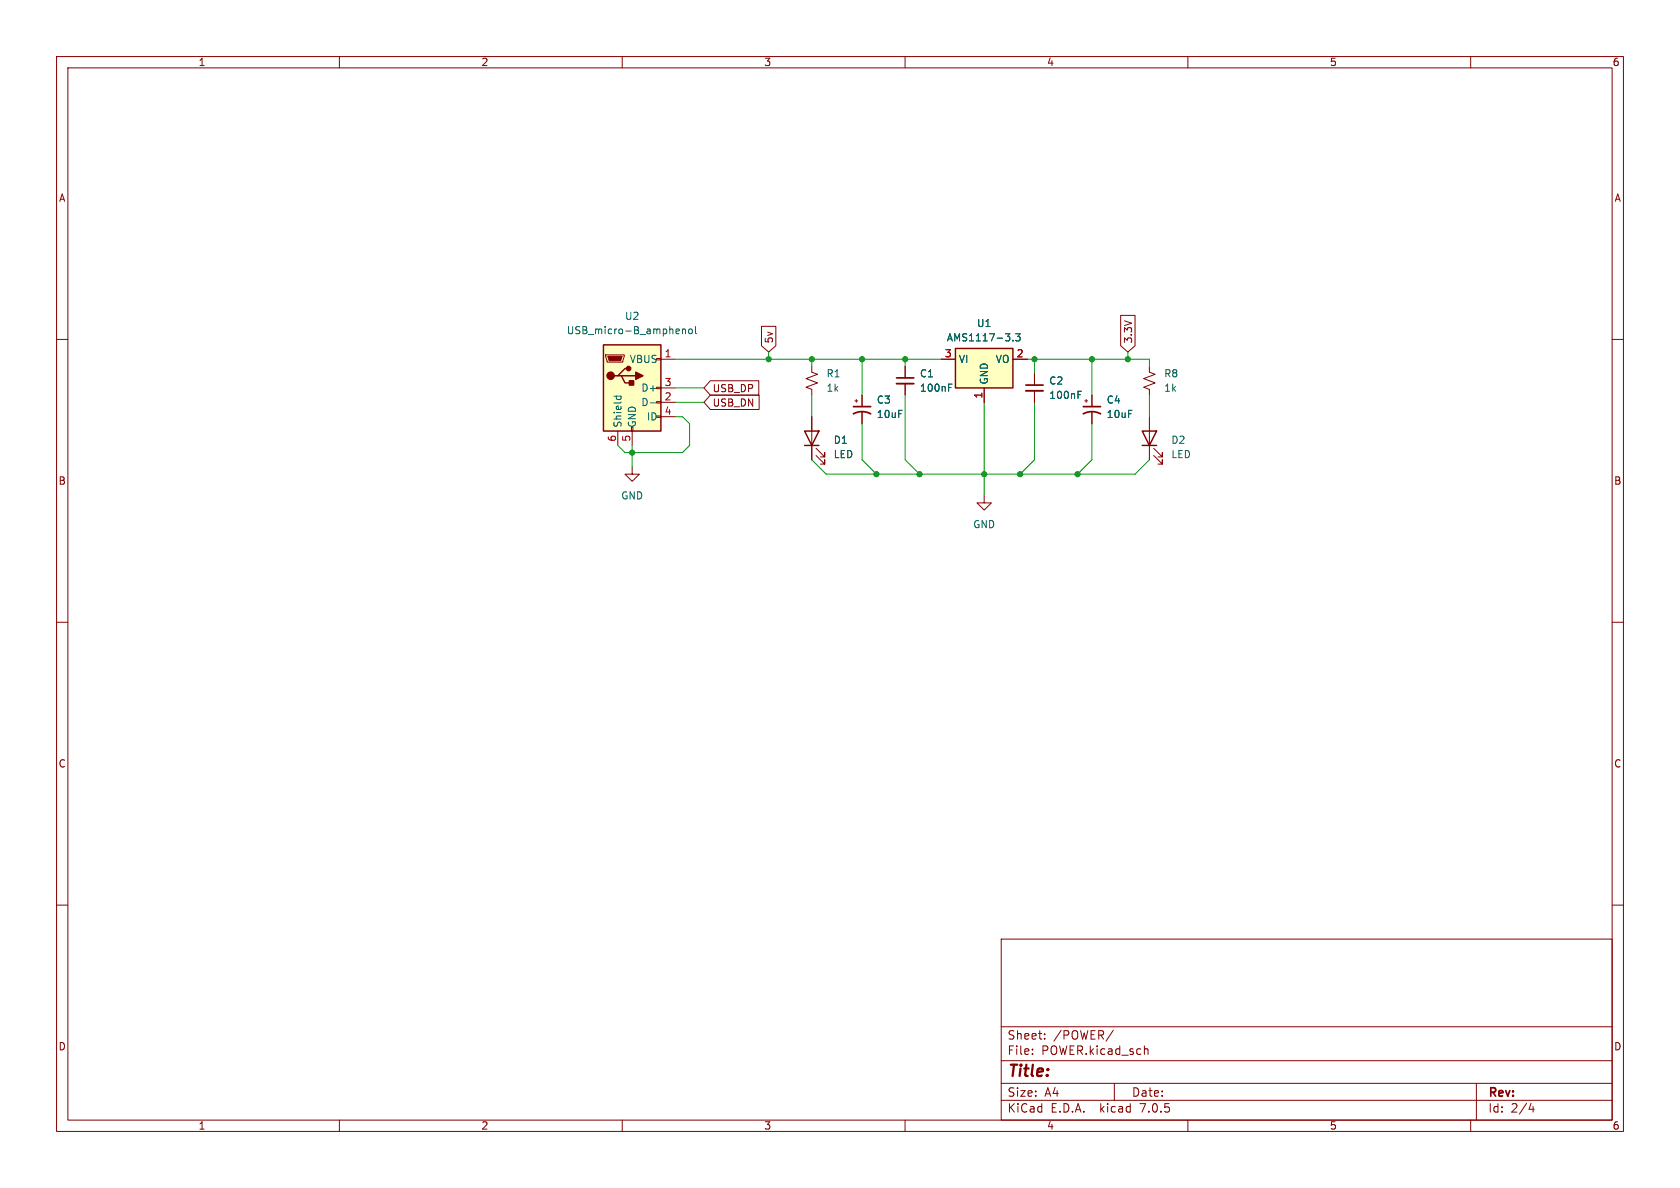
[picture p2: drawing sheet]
<svg xmlns="http://www.w3.org/2000/svg" width="297mm" height="210mm" viewBox="0 0 297 210" stroke-linecap="round" stroke-linejoin="round" font-family="sans-serif">
<g fill="none" stroke="#840000" stroke-width=".18">
<path d="M10 10h277v190h-277zM12 12h273v186h-273zM60 10v2M110 10v2M160 10v2M210 10v2M260 10v2M10 60h2M134.6 57.7h2.6v3.4l-1.3 1.1-1.3-1.1zM198.1 55.8h2.6v5.3l-1.3 1.1-1.3-1.1zM285 60h2M107.1 62.7h3.3v.3l-.3 1h-2.8z"/>
<path d="M109.2 76.2v2.5M111.8 76.2v2.5M116.1 73.5h.7v.3h-.7zM116.1 71h.7v.2h-.7zM116.1 68.5h.7v.2h-.7zM116.1 63.4h.7v.2h-.7zM116.8 63.5h2.6M116.8 71.1h2.6M116.8 68.6h2.6M116.8 73.7h2.6M125.6 69.8h8.6v2.6h-8.6l-1.1-1.3zM125.6 67.3h8.5v2.6h-8.5l-1.1-1.3z"/>
<path d="M143.5 64.8v1l1 .4-2 .7 2 .8-2 .8 1 .3v1.1M143.5 73.7v7.6M144.3 79.2l1.5 1.6v-.8v.8h-.8M151.1 70.9h.5M151.4 70.6v.5M152.4 69.9v2M152.4 72.9v2M160 64.8v2M160 67.8v2.1M166.4 63.5h2.5M174 68.6v2.5M179.1 63.5h2.5"/>
<path d="M182.9 66v2.1M182.9 69.1v2M191.8 70.9h.5M192 70.6v.5M193 69.9v2M193 72.9v2M203.2 64.8v1l1 .4-2 .7 2 .8-2 .8 1 .3v1.1M203.2 73.7v7.6M204 79.2l1.5 1.6v-.8v.8h-.8M111.8 82.6v1.2h1.2l-1.2 1.3-1.3-1.3h1.3M144.3 80.5l1.5 1.5v-.7v.7h-.8M174 87.6v1.3h1.3l-1.3 1.3-1.3-1.3h1.3"/>
<path d="M204 80.5l1.5 1.5v-.7v.7h-.8M10 110h2M285 110h2M10 160h2M285 160h2M177 166h108v32h-108zM60 198v2M110 198v2M160 198v2M177 194.5h108M177 191.5h108M177 187.5h108"/>
<path d="M177 181.5h108M182.5 186.3v.1M182.5 185.5v.1M184.7 183.6v.1M184.7 182.8v.1M196.8 182.1l-1.3 2M197 191.5v3M202.3 185.5l.2-.1 .4 .1 .1 .9M210 198v2M260 198v2M261 191.5v6.5M270.7 195l-.4 1.1h.9"/>
<path d="M271 195.6v1"/>
</g>
<path d="M150.9 73.2a3.2 3.2 0 0 1 3 0M150.9 71.9h3M158.5 66.8h3M181.4 68.1h3M191.5 73.2a3.2 3.2 0 0 1 3.1 0M191.5 71.9h3.1" fill="none" stroke="#840000" stroke-width=".3"/>
<path d="M106.7 61h10.1v15.2h-10.1zM109.2 66.4h.7l.6 1.3h1.3M109.9 66.4h2.5M111.1 65.2h-.6l-1.3 1.2h-.6M142.2 76.2h2.6l-1.3 2.5zM142.2 78.7h2.6M168.9 61.6h10.2v7h-10.2zM201.9 76.2h2.6l-1.3 2.5zM201.9 78.7h2.6" fill="none" stroke="#840000" stroke-width=".25"/>
<g fill="#ffffc2" stroke="#ffffc2" stroke-width=".18">
<path d="M106.7 61h10.1v15.2h-10.1z"/>
<path d="M168.9 61.6h10.2v7h-10.2z"/>
</g>
<g fill="#840000" stroke="#840000" stroke-width=".25">
<path d="M112.4 65.8l1.3 .6-1.3 .7z"/>
<path d="M111.3 67.3h.7v.8h-.7z"/>
<circle cx="107.9" cy="66.4" r=".63"/>
<circle cx="111.1" cy="65.2" r=".38"/>
</g>
<path d="M107.4 63h2.6l-.3 .8h-2z" fill="#840000" stroke="#840000" stroke-width=".18"/>
<path d="M120.6 58.2v.8M120.6 58.3l.2-.1h.3l.1 .8M121.8 58.3l.2-.1 .3 .1 .1 .5-.1 .1-.3 .1-.2-.1zM122.9 57.7v1.1l.2 .2M179.6 59h.7l-.4 .5 .4 .1v.5l-.2 .2-.5-.2M108.5 70h1.3M109 70v.4M109.7 70l.1 .4M115 71.2h.9M167.7 67.9h.6M179.1 60.1v.2M190.6 69.2h.6" fill="none" stroke="#006464" stroke-width=".18"/>
<path d="M158.5 67.8h3M181.4 69.1h3" fill="none" stroke="#840000" stroke-width=".33"/>
<g fill="none" stroke="#009600" stroke-width=".18">
<path d="M111.8 78.7v3.9M119.4 68.6h5.1M119.4 63.5h47M119.4 73.7h1.2l1.3 1.2v3.8l-1.3 1.3h-10.1l-1.3-1.3M119.4 71.1h5.1M135.9 62.2v1.3M143.5 63.5v1.3M143.5 69.9v3.8M152.4 63.5v6.4M152.4 74.9v6.4l2.5 2.5M160 69.9v11.4l2.6 2.5M160 63.5v1.3"/>
<path d="M174 71.1v16.5M181.6 63.5h21.6v1.3M182.9 63.5v2.5M182.9 71.1v10.2l-2.6 2.5M193 63.5v6.4M193 74.9v6.4l-2.5 2.5M199.4 62.2v1.3M203.2 69.9v3.8M143.5 81.3l2.5 2.5h54.7l2.5-2.5"/>
</g>
<g fill="#009600" stroke="#009600" stroke-width=".18">
<circle cx="154.9" cy="83.8" r=".46"/>
<circle cx="135.9" cy="63.5" r=".46"/>
<circle cx="152.4" cy="63.5" r=".46"/>
<circle cx="111.8" cy="80" r=".46"/>
<circle cx="143.5" cy="63.5" r=".46"/>
<circle cx="162.6" cy="83.8" r=".46"/>
<circle cx="182.9" cy="63.5" r=".46"/>
<circle cx="190.5" cy="83.8" r=".46"/>
<circle cx="174" cy="83.8" r=".46"/>
<circle cx="180.3" cy="83.8" r=".46"/>
<circle cx="193" cy="63.5" r=".46"/>
<circle cx="199.4" cy="63.5" r=".46"/>
<circle cx="160" cy="63.5" r=".46"/>
</g>
<text font-size="2.8" fill="#840000" x="178" y="190.8">Title:</text>
<g font-size="2.1" fill="#840000">
<text x="178" y="183.9">Sheet:</text>
<text x="186.2" y="183.9">/POWER/</text>
<text x="178" y="186.6">File:</text>
<text x="184" y="186.6">POWER.kicad_sch</text>
<text x="178" y="196.8">KiCad</text>
<text x="178" y="194">Size:</text>
<text x="184.6" y="194">A4</text>
<text x="185.7" y="196.8">E.D.A.</text>
<text x="194.4" y="196.8">kicad</text>
<text x="200" y="194">Date:</text>
<text x="201.5" y="196.8">7.0.5</text>
<text x="263" y="194.2">Rev:</text>
<text x="263" y="196.8">Id:</text>
<text x="267" y="196.8">2/4</text>
</g>
<g font-size="1.8" fill="#840000">
<text x="35" y="11.8">1</text>
<text x="85" y="11.8">2</text>
<text x="135" y="11.8">3</text>
<text x="185" y="11.8">4</text>
<text x="235" y="11.8">5</text>
<text x="285" y="11.8">6</text>
<text x="10.4" y="35.8">A</text>
<text x="285.4" y="35.8">A</text>
<text x="136.8" y="60.8" transform="rotate(-90 136.8 60.8)">5v</text>
<text x="200.3" y="60.8" transform="rotate(-90 200.3 60.8)">3.3V</text>
<text x="125.9" y="69.5">USB_DP</text>
<text x="125.9" y="72">USB_DN</text>
<text x="10.3" y="85.8">B</text>
<text x="285.3" y="85.8">B</text>
<text x="10.3" y="135.8">C</text>
<text x="285.3" y="135.8">C</text>
<text x="10.3" y="185.8">D</text>
<text x="285.3" y="185.8">D</text>
<text x="35" y="199.8">1</text>
<text x="85" y="199.8">2</text>
<text x="135" y="199.8">3</text>
<text x="185" y="199.8">4</text>
<text x="235" y="199.8">5</text>
<text x="285" y="199.8">6</text>
</g>
<g font-size="1.8" fill="#006464">
<text x="100.1" y="59.2">USB_micro-B_amphenol</text>
<text x="110.4" y="56.7">U2</text>
<text x="172.7" y="58">U1</text>
<text x="111.3" y="64.3">VBUS</text>
<text x="167.3" y="60.5">AMS1117-3.3</text>
<text x="169.4" y="64.3">VI</text>
<text x="176" y="64.3">VO</text>
<text x="113.4" y="71.9">D-</text>
<text x="113.4" y="69.4">D+</text>
<text x="146.1" y="66.9">R1</text>
<text x="146.1" y="69.4">1k</text>
<text x="154.9" y="71.5">C3</text>
<text x="162.6" y="66.9">C1</text>
<text x="162.6" y="69.4">100nF</text>
<text x="174.8" y="68.1" transform="rotate(-90 174.8 68.1)">GND</text>
<text x="185.4" y="68.1">C2</text>
<text x="185.4" y="70.7">100nF</text>
<text x="195.6" y="71.5">C4</text>
<text x="205.7" y="66.9">R8</text>
<text x="205.7" y="69.4">1k</text>
<text x="110" y="75.7" transform="rotate(-90 110 75.7)">Shield</text>
<text x="112.6" y="75.7" transform="rotate(-90 112.6 75.7)">GND</text>
<text x="114.3" y="74.5">ID</text>
<text x="154.9" y="74.1">10uF</text>
<text x="195.6" y="74.1">10uF</text>
<text x="147.3" y="78.6">D1</text>
<text x="147.3" y="81.2">LED</text>
<text x="207" y="78.6">D2</text>
<text x="207" y="81.2">LED</text>
<text x="109.8" y="88.5">GND</text>
<text x="172" y="93.5">GND</text>
</g>
<g font-size="1.8" fill="#a90000">
<text x="117.4" y="63.2">1</text>
<text x="167" y="63.2">3</text>
<text x="179.7" y="63.2">2</text>
<text x="117.4" y="70.9">2</text>
<text x="117.4" y="68.3">3</text>
<text x="173.7" y="70.5" transform="rotate(-90 173.7 70.5)">1</text>
<text x="117.4" y="73.4">4</text>
<text x="109" y="78.1" transform="rotate(-90 109 78.1)">6</text>
<text x="111.5" y="78.1" transform="rotate(-90 111.5 78.1)">5</text>
</g>
</svg>
